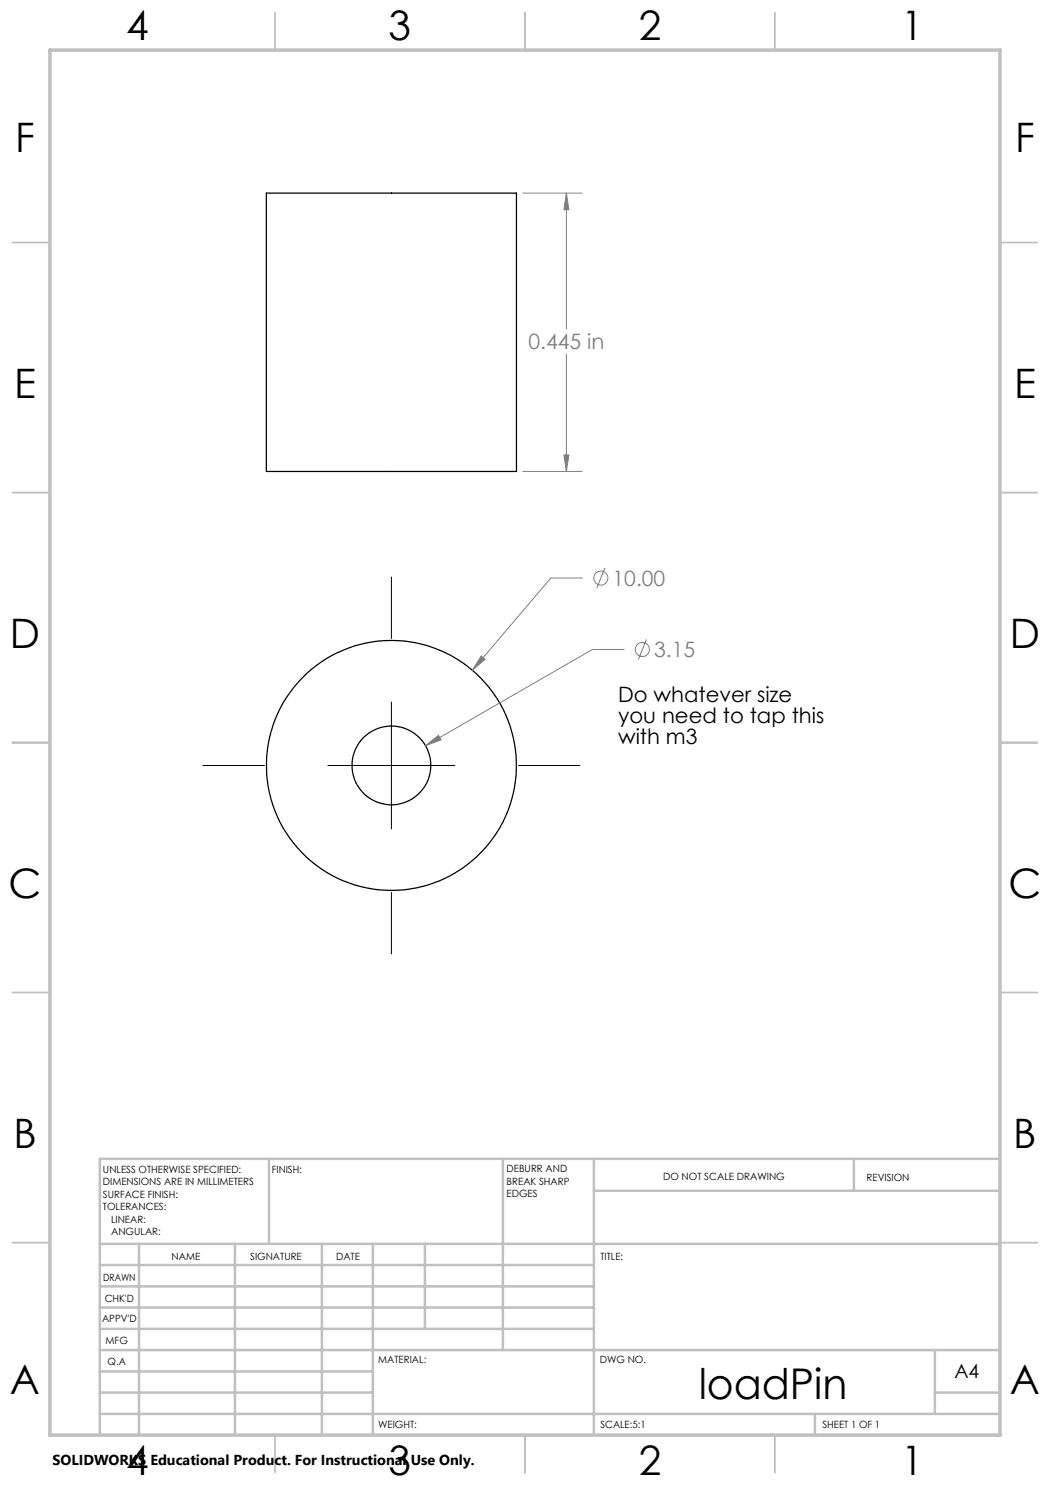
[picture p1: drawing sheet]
<svg xmlns="http://www.w3.org/2000/svg" width="210mm" height="297mm" viewBox="0 0 210 297" stroke-linecap="round" stroke-linejoin="round" font-family="sans-serif">
<g fill="none" stroke="#000" stroke-width=".25">
<path d="M53.3 38.6h50v55.7h-50z"/>
<circle cx="78.3" cy="153.1" r="25"/>
<circle cx="78.3" cy="153.1" r="7.9"/>
</g>
<g fill="none" stroke="#808080" stroke-width=".2">
<path d="M104.6 38.6h11.9M113.3 38.6v27.2M113.3 38.6l.5 3.3h-1zM113.3 70.8v23.5M104.6 94.3h11.9M112.8 91h1l-.5 3.3zM116.5 115.6h-6.3l-15.7 18.5M121 113.6l-1.7 4M96.2 131.2l.8 .7-2.5 2.2zM124.8 129.9h-6.3l-33.4 19.3M129.3 127.9l-1.6 4M85.1 149.2l2.6-2.1 .5 .9z"/>
<circle cx="120.2" cy="115.6" r="1.4"/>
<circle cx="128.5" cy="129.9" r="1.41"/>
</g>
<path d="M78.3 115.4v12.3M40.6 153.1h12.3M65.6 153.1h25.4M78.3 140.4v25.4M103.7 153.1h12.3M78.3 178.5v12.3" fill="none" stroke="#000" stroke-width=".2"/>
<g fill="none" stroke="#c0c0c0" stroke-width=".35">
<path d="M55 2.5v7.5M105 2.5v7.5M155 2.5v7.5M2.5 48.5h7.5M200 48.5h7.5M2.5 98.5h7.5M200 98.5h7.5M2.5 148.5h7.5M200 148.5h7.5M2.5 198.5h7.5M200 198.5h7.5M2.5 248.5h7.5"/>
<path d="M200 248.5h7.5M55 287v7.5M105 287v7.5M155 287v7.5"/>
</g>
<g fill="none" stroke="#c0c0c0" stroke-width=".5">
<path d="M53.8 231.8v17M100.6 231.8v38.2M118.8 231.8v55.2M118.8 238.2h81.2M170.8 231.8v6.4M200 231.8h-180v55.2M20 248.8h180M20 257.3h98.8M20 253h98.8M27.8 248.8v38.2M47 248.8v38.2M64.4 248.8v38.2"/>
<path d="M74.6 248.8v38.2M85 248.8v17M20 265.8h98.8M20 261.5h98.8M20 278.5h54.6M20 274.3h54.6M20 270h180M187 278.5h13M187 270v12.8M20 282.8h180M163 282.8v4.2"/>
</g>
<path d="M10 10h190v277h-190z" fill="none" stroke="#c0c0c0" stroke-width=".7"/>
<path d="M112.8 91h1l-.5 3.3zM113.3 38.6l.5 3.3h-1zM96.2 131.2l-1.7 2.9 2.5-2.2zM85.1 149.2l3.1-1.2-.5-.9z" fill="#808080"/>
<text font-size="8.5" x="139.7" y="279.7">loadPin</text>
<g font-size="8.1">
<text x="25.2" y="8">4</text>
<text x="77.7" y="8">3</text>
<text x="127.7" y="8">2</text>
<text x="180.2" y="8">1</text>
<text x="3" y="30.4">F</text>
<text x="203" y="30.4">F</text>
<text x="2.8" y="79.6">E</text>
<text x="202.8" y="79.6">E</text>
<text x="2" y="129.6">D</text>
<text x="202" y="129.6">D</text>
<text x="1.7" y="179.6">C</text>
<text x="201.7" y="179.6">C</text>
<text x="2.7" y="229.6">B</text>
<text x="202.7" y="229.6">B</text>
<text x="2" y="278.9">A</text>
<text x="202" y="278.9">A</text>
<text x="25.2" y="295">4</text>
<text x="77.7" y="295">3</text>
<text x="127.7" y="295">2</text>
<text x="180.2" y="295">1</text>
</g>
<g font-size="4.2" fill="#808080">
<text x="105.7" y="69.9">0.445 in</text>
<text x="122.5" y="117.2">10.00</text>
<text x="130.8" y="131.4">3.15</text>
</g>
<g font-size="4.2">
<text x="123.6" y="140.4">Do whatever size</text>
<text x="123.6" y="144.6">you need to tap this</text>
<text x="123.6" y="148.8">with m3</text>
</g>
<text font-size="3.9" x="190.9" y="275.5">A4</text>
<text font-size="2.9" x="10.5" y="292.9">SOLIDWORKS Educational Product. For Instructional Use Only.</text>
<g font-size="2">
<text x="20.6" y="234.6">UNLESS OTHERWISE SPECIFIED:</text>
<text x="20.6" y="237.1">DIMENSIONS ARE IN MILLIMETERS</text>
<text x="20.6" y="239.6">SURFACE FINISH:</text>
<text x="54.4" y="234.6">FINISH:</text>
<text x="101.3" y="234.5">DEBURR AND</text>
<text x="101.3" y="237">BREAK SHARP</text>
<text x="101.3" y="239.5">EDGES</text>
<text x="132.6" y="236">DO NOT SCALE DRAWING</text>
<text x="173.3" y="236.2">REVISION</text>
<text x="20.6" y="242.1">TOLERANCES:</text>
<text x="22.2" y="244.6">LINEAR:</text>
<text x="22.2" y="247.1">ANGULAR:</text>
<text x="34.3" y="252">NAME</text>
<text x="50" y="251.9">SIGNATURE</text>
<text x="67.2" y="251.9">DATE</text>
<text x="120.1" y="251.9">TITLE:</text>
<text x="20.6" y="256.1">DRAWN</text>
<text x="20.9" y="260.3">CHK'D</text>
<text x="20.4" y="264.4">APPV'D</text>
<text x="21.1" y="268.8">MFG</text>
<text x="21.5" y="273">Q.A</text>
<text x="75.6" y="272.5">MATERIAL:</text>
<text x="120" y="272.5">DWG NO.</text>
<text x="75.6" y="285.5">WEIGHT:</text>
<text x="120.1" y="285.6">SCALE:5:1</text>
<text x="164.5" y="285.6">SHEET 1 OF 1</text>
</g>
</svg>
